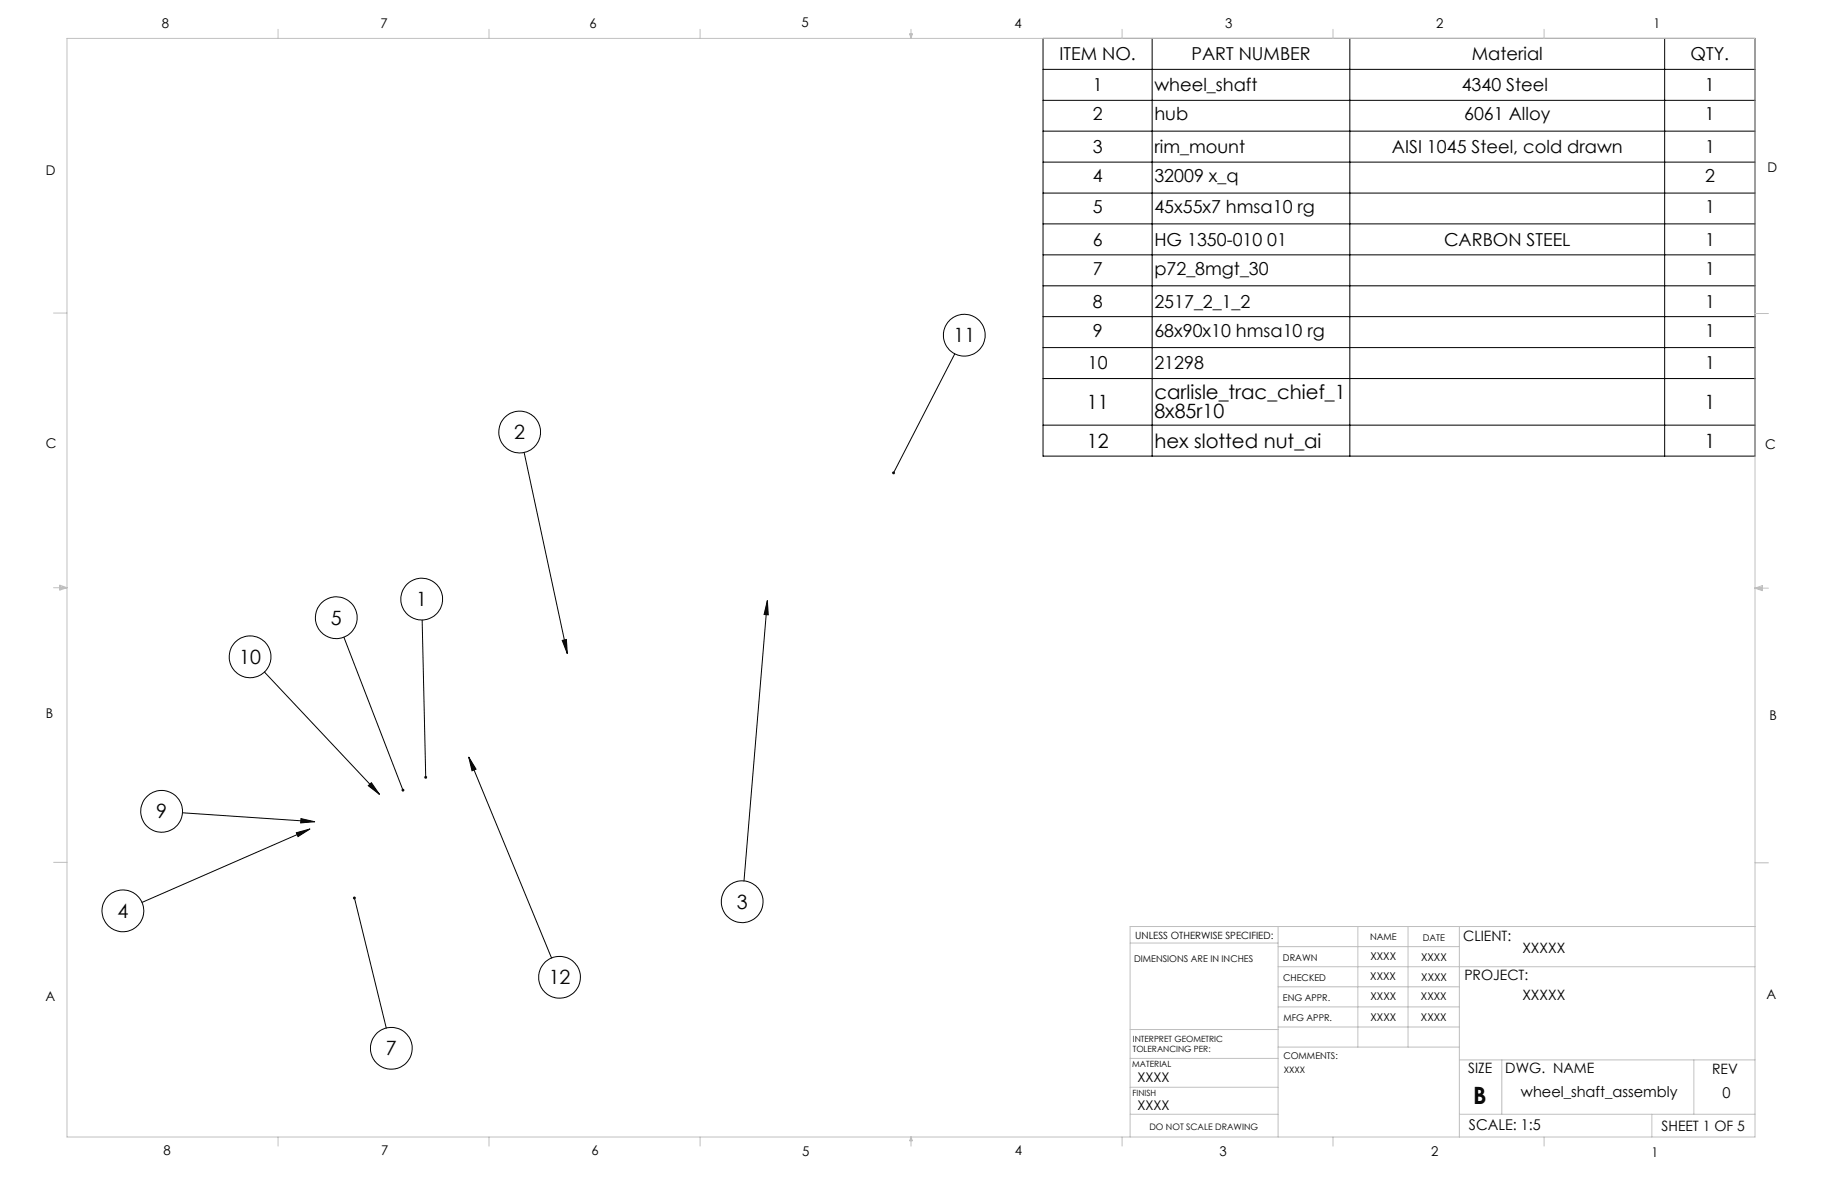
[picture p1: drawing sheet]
<svg xmlns="http://www.w3.org/2000/svg" width="432mm" height="279mm" viewBox="0 0 432 279" stroke-linecap="round" stroke-linejoin="round" font-family="sans-serif">
<g fill="none" stroke="#000" stroke-width=".24">
<path d="M247.2 9.1h168.7v99h-168.7zM247.2 16.4h168.7M273.1 9.1v99M319.9 9.1v99M394.5 9.1v99M247.2 23.8h168.7M247.2 31.1h168.7M247.2 38.4h168.7M247.2 45.8h168.7M247.2 53.1h168.7M247.2 60.4h168.7M247.2 67.7h168.7"/>
<path d="M247.2 75h168.7M226.3 83.9l-14.5 28.1M247.2 82.4h168.7M247.2 89.7h168.7M124.2 107.2l10.2 47.7M247.2 100.8h168.7M62.7 159.2l27.2 29M81.5 151l14 36.3M100 146.9l.9 37.3M133.2 151.8l1-.2 .2 3.3zM181.9 142.3l.2 3.4-1-.1zM181.9 142.3l-5.6 66.5"/>
<path d="M111.1 179.4l1.7 2.9-.9 .4zM111.1 179.4l19.6 47.6M43.3 192.6l31.3 2.1M70.2 197.3l3.2-.8-2.8 1.8zM71.3 194l3.3 .7-3.3 .3zM73.4 196.5l-39.7 17.4M87.3 186.2l.7-.7 1.9 2.7zM84 212.8l7.5 30.8"/>
<circle cx="228.5" cy="79.4" r="4.9"/>
<circle cx="123.2" cy="102.4" r="5"/>
<circle cx="59.3" cy="155.6" r="5"/>
<circle cx="79.7" cy="146.4" r="4.9"/>
<circle cx="99.9" cy="142" r="4.9"/>
<circle cx="38.3" cy="192.3" r="5"/>
<circle cx="29.1" cy="215.9" r="4.9"/>
<circle cx="175.9" cy="213.7" r="4.9"/>
<circle cx="132.6" cy="231.6" r="4.9"/>
<circle cx="92.7" cy="248.4" r="4.9"/>
</g>
<g fill="none" stroke="#c0c0c0" stroke-width=".24">
<path d="M15.9 9.1h400v260.4h-400zM65.9 6.9v2.2M115.9 6.9v2.2M165.9 6.9v2.2M215.6 8h.6l-.3 1.1zM215.7 8l.2 1.1M215.9 6.9v2.2M216 8l-.1 1.1M265.9 6.9v2.2M315.9 6.9v2.2M365.9 6.9v2.2M12.7 74.2h3.2"/>
<path d="M415.9 74.3h3.2M12.7 139.3h3.2M14.2 139.1l1.7 .2M14.2 138.7l1.7 .6-1.7 .5zM15.9 139.3l-1.7 .3M415.9 139.4h3.2M415.9 139.4l1.8-.6v1.2zM415.9 139.4l1.8 .3M417.7 139.2l-1.8 .2M12.7 204.4h3.2M302.9 219.6v49.9M321.8 219.6v28.5"/>
<path d="M333.7 219.6v28.5M345.9 219.6v49.9M415.9 204.5h3.2M415.9 219.6h-148.1v49.9M267.8 223.5h35.1M302.9 229.1h113M302.9 233.9h43M302.9 224.3h43M302.9 238.6h43M267.8 257.7h35.1M267.8 250.8h35.1M267.8 244h35.1"/>
<path d="M302.9 248.1h43M302.9 243.4h43M345.9 251.2h70M355.9 251.2v12.9M401.4 251.2v12.9M65.9 269.5v2.1M115.9 269.5v2.1M165.9 269.5v2.1M215.9 269.5v2.1M215.9 269.5l.3 .8h-.6zM265.9 269.5v2.1M267.8 264.1h35.1"/>
<path d="M315.9 269.5v2.1M345.9 264.1h70M365.9 269.5v2.1M391.5 264.1v5.4"/>
</g>
<path d="M100.7 183.9l-.2 .3 .1 .3h.3v-.3v.3h.2v-.5zM133.2 151.8l1-.2 .2 3.3zM181.9 142.3l.2 3.4-1-.1zM70.2 197.3l3.2-.8-2.8 1.8zM211.5 111.9l.1 .5 .2-.4-.2 .4a.34 .34 0 0 0 .5-.2 .34 .34 0 0 0-.1-.4 .34 .34 0 0 0-.5 .1zM111.1 179.4l1.7 2.9-.9 .4zM71.3 194l3.3 .7-3.3 .3zM83.7 212.5a.34 .34 0 0 0 .1 .6 .34 .34 0 0 0 .5-.2 .34 .34 0 0 0-.4-.4l.1 .3-.1-.3zM87.3 186.2l.7-.7 1.9 2.7zM95.3 186.9l-.1 .5 .4 .2-.1-.3 .2 .2 .1-.3-.1-.2z" fill="#000"/>
<text font-size="5.6" x="349.1" y="261.7">B</text>
<g font-size="4.7">
<text x="226" y="81.1">11</text>
<text x="273.6" y="94.6">carlisle_trac_chief_1</text>
<text x="257.6" y="96.9">11</text>
<text x="273.6" y="99.2">8x85r10</text>
<text x="404" y="96.9">1</text>
<text x="121.9" y="104">2</text>
<text x="257.6" y="106.1">12</text>
<text x="273.6" y="106.1">hex slotted nut_ai</text>
<text x="404" y="106.1">1</text>
<text x="98.7" y="143.6">1</text>
<text x="78.4" y="148">5</text>
<text x="56.7" y="157.3">10</text>
<text x="37" y="193.9">9</text>
<text x="174.6" y="215.3">3</text>
<text x="27.9" y="217.5">4</text>
<text x="130" y="233.2">12</text>
<text x="91.5" y="250.1">7</text>
</g>
<g font-size="4.2">
<text x="251.1" y="14.3">ITEM NO.</text>
<text x="282.4" y="14.3">PART NUMBER</text>
<text x="348.8" y="14.3">Material</text>
<text x="400.7" y="14.3">QTY.</text>
<text x="259" y="21.6">1</text>
<text x="273.6" y="21.6">wheel_shaft</text>
<text x="346.4" y="21.6">4340 Steel</text>
<text x="404.1" y="21.6">1</text>
<text x="259" y="28.5">2</text>
<text x="273.6" y="28.5">hub</text>
<text x="347" y="28.5">6061 Alloy</text>
<text x="404.1" y="28.5">1</text>
<text x="259" y="36.3">3</text>
<text x="273.6" y="36.3">rim_mount</text>
<text x="329.9" y="36.3">AISI 1045 Steel, cold drawn</text>
<text x="404.1" y="36.3">1</text>
<text x="259" y="43.2">4</text>
<text x="273.6" y="43.2">32009 x_q</text>
<text x="404.1" y="43.2">2</text>
<text x="259" y="50.5">5</text>
<text x="273.6" y="50.5">45x55x7 hmsa10 rg</text>
<text x="404.1" y="50.5">1</text>
<text x="259" y="58.2">6</text>
<text x="273.6" y="58.2">HG 1350-010 01</text>
<text x="342.2" y="58.2">CARBON STEEL</text>
<text x="404.1" y="58.2">1</text>
<text x="259" y="65.2">7</text>
<text x="273.6" y="65.2">p72_8mgt_30</text>
<text x="404.1" y="65.2">1</text>
<text x="259" y="72.9">8</text>
<text x="273.6" y="72.9">2517_2_1_2</text>
<text x="404.1" y="72.9">1</text>
<text x="259" y="79.8">9</text>
<text x="273.6" y="79.8">68x90x10 hmsa10 rg</text>
<text x="404.1" y="79.8">1</text>
<text x="257.8" y="87.6">10</text>
<text x="273.6" y="87.6">21298</text>
<text x="404.1" y="87.6">1</text>
</g>
<g font-size="3.5">
<text x="360.4" y="260">wheel_shaft_assembly</text>
<text x="408.2" y="260.2">0</text>
<text x="348.1" y="267.9">SCALE: 1:5</text>
</g>
<g font-size="3.4">
<text x="346.8" y="223.1">CLIENT:</text>
<text x="360.8" y="225.8">XXXXX</text>
<text x="347.1" y="232.3">PROJECT:</text>
<text x="360.8" y="237.1">XXXXX</text>
<text x="347.9" y="254.3">SIZE</text>
<text x="356.7" y="254.4">DWG. NAME</text>
<text x="405.7" y="254.5">REV</text>
<text x="393.8" y="267.9">SHEET 1 OF 5</text>
</g>
<g font-size="3.2">
<text x="38.3" y="6.7">8</text>
<text x="90.2" y="6.7">7</text>
<text x="139.7" y="6.5">6</text>
<text x="190" y="6.5">5</text>
<text x="240.4" y="6.5">4</text>
<text x="290.4" y="6.7">3</text>
<text x="340.4" y="6.5">2</text>
<text x="391.9" y="6.7">1</text>
<text x="10.9" y="41.6">D</text>
<text x="418.9" y="40.7">D</text>
<text x="10.9" y="106.3">C</text>
<text x="418.4" y="106.4">C</text>
<text x="10.8" y="170.2">B</text>
<text x="419.4" y="170.6">B</text>
<text x="10.8" y="237.2">A</text>
<text x="418.6" y="236.8">A</text>
<text x="269.6" y="256.5">XXXX</text>
<text x="269.6" y="263.2">XXXX</text>
<text x="38.8" y="273.8">8</text>
<text x="90.4" y="273.8">7</text>
<text x="140.2" y="273.8">6</text>
<text x="190.1" y="273.9">5</text>
<text x="240.5" y="273.8">4</text>
<text x="289" y="273.9">3</text>
<text x="339.1" y="273.8">2</text>
<text x="391.4" y="274.1">1</text>
</g>
<g font-size="2.5">
<text x="324.8" y="227.6">XXXX</text>
<text x="336.8" y="227.7">XXXX</text>
<text x="324.8" y="232.3">XXXX</text>
<text x="336.8" y="232.5">XXXX</text>
<text x="324.8" y="237.1">XXXX</text>
<text x="336.8" y="237">XXXX</text>
<text x="324.8" y="241.9">XXXX</text>
<text x="336.8" y="241.8">XXXX</text>
</g>
<text font-size="2.4" x="269" y="222.4">UNLESS OTHERWISE SPECIFIED:</text>
<g font-size="2.2">
<text x="268.8" y="228">DIMENSIONS ARE IN INCHES</text>
<text x="304.1" y="227.7">DRAWN</text>
<text x="324.7" y="222.9">NAME</text>
<text x="337.2" y="222.9">DATE</text>
<text x="304.1" y="232.6">CHECKED</text>
<text x="304" y="237.2">ENG APPR.</text>
<text x="304.2" y="241.9">MFG APPR.</text>
<text x="304.1" y="250.9">COMMENTS:</text>
</g>
<g font-size="2.1">
<text x="304.2" y="254.3">XXXX</text>
<text x="272.4" y="267.8">DO NOT SCALE DRAWING</text>
</g>
<g font-size="2">
<text x="268.5" y="246.8">INTERPRET GEOMETRIC</text>
<text x="268.5" y="249.4">TOLERANCING PER:</text>
<text x="268.3" y="252.9">MATERIAL</text>
<text x="268.4" y="259.7">FINISH</text>
</g>
</svg>
